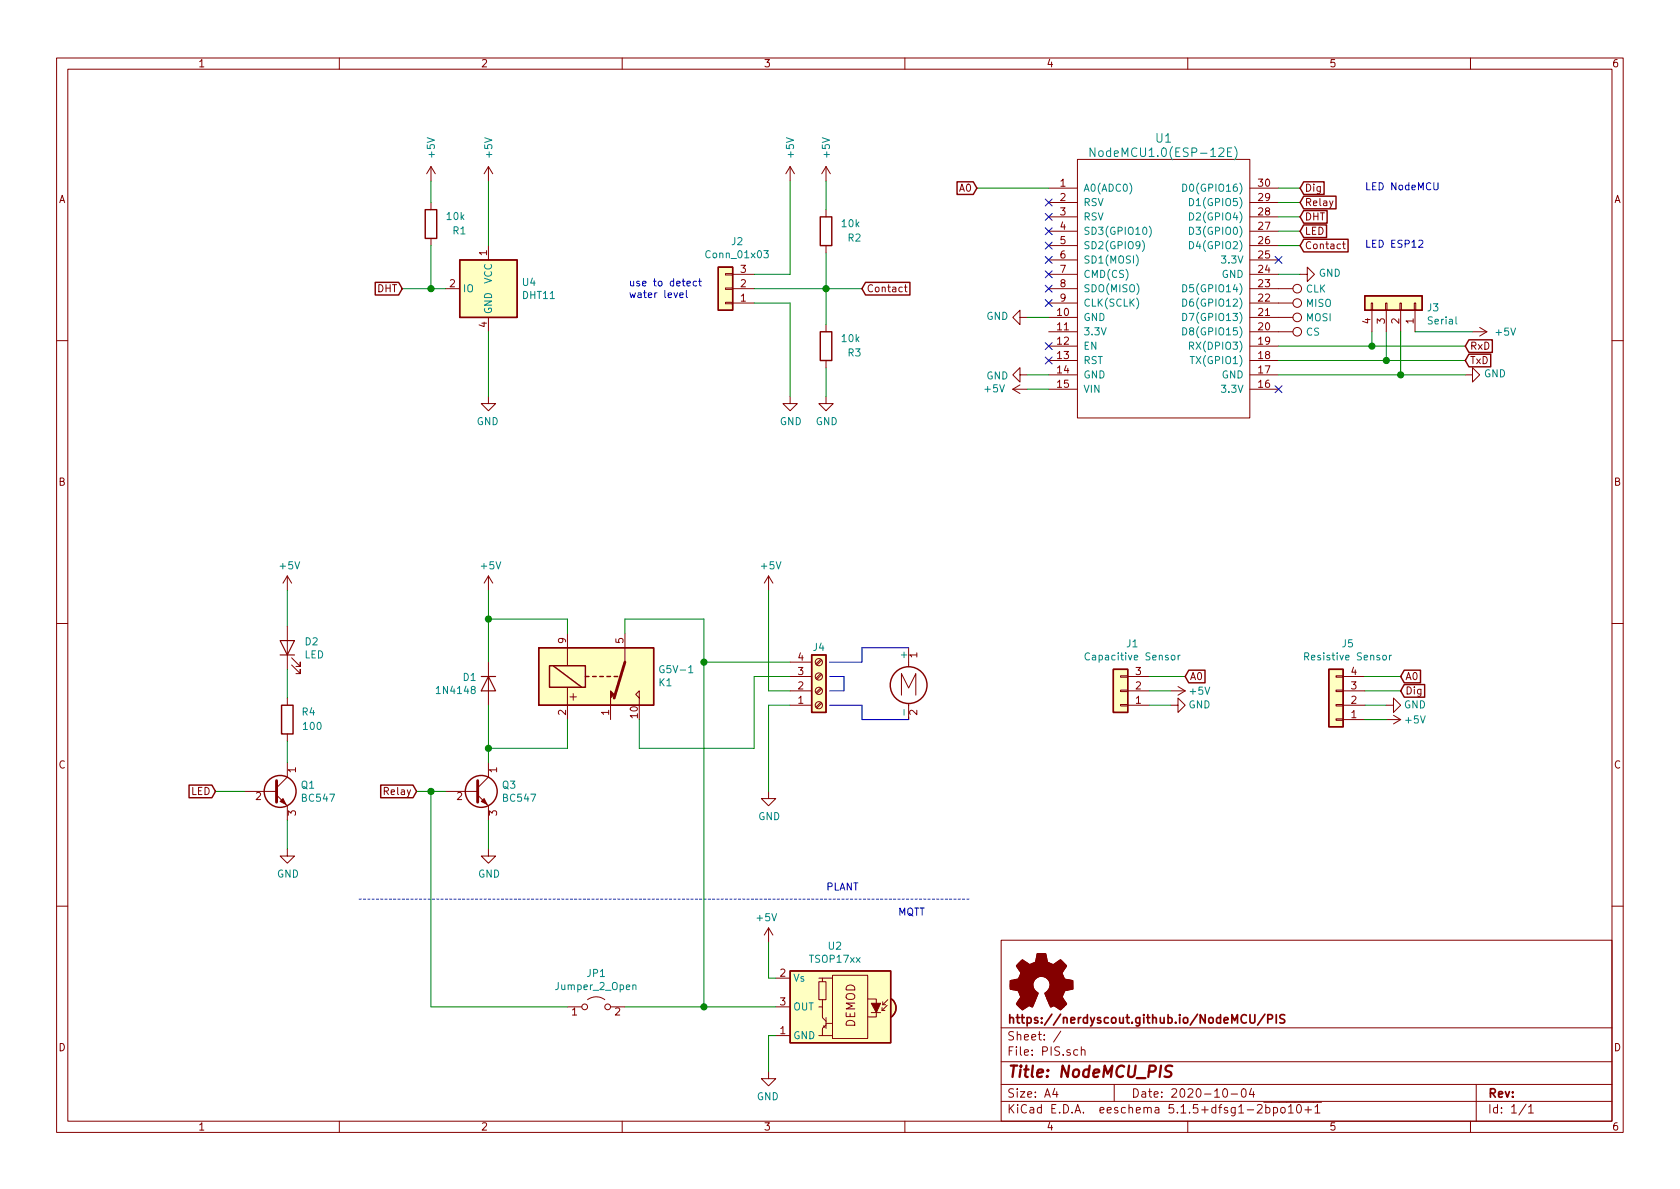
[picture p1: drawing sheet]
EESchema Schematic File Version 4
EELAYER 30 0
EELAYER END
$Descr A4 11693 8268
encoding utf-8
Sheet 1 1
Title "NodeMCU_PIS"
Date "2020-10-04"
Rev ""
Comp "https://nerdyscout.github.io/NodeMCU/PIS"
Comment1 ""
Comment2 ""
Comment3 ""
Comment4 ""
$EndDescr
$Comp
L power:GND #PWR0103
U 1 1
P 7150 2600
F 0 "#PWR0103" H 7150 2350 50  0001 C CNN
F 1 "GND" V 7155 2472 50  0000 R CNN
F 2 "" H 7150 2600 50  0001 C CNN
F 3 "" H 7150 2600 50  0001 C CNN
	1    7150 2600
	0    1    1    0   
$EndComp
$Comp
L power:GND #PWR0104
U 1 1
P 7150 2200
F 0 "#PWR0104" H 7150 1950 50  0001 C CNN
F 1 "GND" V 7155 2072 50  0000 R CNN
F 2 "" H 7150 2200 50  0001 C CNN
F 3 "" H 7150 2200 50  0001 C CNN
	1    7150 2200
	0    1    -1   0   
$EndComp
$Comp
L power:GND #PWR0106
U 1 1
P 9050 1900
F 0 "#PWR0106" H 9050 1650 50  0001 C CNN
F 1 "GND" V 9055 1772 50  0000 R CNN
F 2 "" H 9050 1900 50  0001 C CNN
F 3 "" H 9050 1900 50  0001 C CNN
	1    9050 1900
	0    -1   -1   0   
$EndComp
Wire Wire Line
	9050 1900 8900 1900
Wire Wire Line
	7300 2600 7150 2600
Wire Wire Line
	7300 2200 7150 2200
Wire Wire Line
	7150 2700 7300 2700
$Comp
L Graphic:Logo_Open_Hardware_Small LOGO1
U 1 1
P 7250 6850
F 0 "LOGO1" H 7250 7236 50  0001 C CNN
F 1 "Logo_Open_Hardware_Small" H 7250 7145 50  0001 C CNN
F 2 "Symbol:OSHW-Symbol_6.7x6mm_SilkScreen" H 7250 7144 50  0001 C CNN
F 3 "~" H 7250 6850 50  0001 C CNN
F 4 "dnp" H 7250 6850 50  0001 C CNN "Variant"
	1    7250 6850
	1    0    0    -1  
$EndComp
Text GLabel 6800 1300 0    50   Input ~ 0
A0
$Comp
L Sensor:DHT11 U4
U 1 1
P 3400 2000
F 0 "U4" H 3170 2046 50  0000 R CNN
F 1 "DHT11" H 3170 1955 50  0000 R CNN
F 2 "Connector_PinSocket_2.54mm:PinSocket_1x04_P2.54mm_Vertical" H 3550 2250 50  0001 C CNN
F 3 "http://akizukidenshi.com/download/ds/aosong/DHT11.pdf" H 3550 2250 50  0001 C CNN
F 4 "DigiKey" H 3400 2000 50  0001 C CNN "Distributor"
F 5 "1528-1228-ND" H 3400 2000 50  0001 C CNN "Part Number"
F 6 "+PIS,-IR" H 3400 2000 50  0001 C CNN "Variant"
	1    3400 2000
	-1   0    0    -1  
$EndComp
$Comp
L power:GND #PWR0122
U 1 1
P 3400 2750
F 0 "#PWR0122" H 3400 2500 50  0001 C CNN
F 1 "GND" H 3405 2577 50  0000 C CNN
F 2 "" H 3400 2750 50  0001 C CNN
F 3 "" H 3400 2750 50  0001 C CNN
	1    3400 2750
	-1   0    0    -1  
$EndComp
NoConn ~ 7300 2100
NoConn ~ 7300 2000
NoConn ~ 7300 1900
NoConn ~ 7300 1800
NoConn ~ 7300 1500
NoConn ~ 7300 1400
NoConn ~ 7300 2400
NoConn ~ 7300 2500
Text GLabel 2800 2000 0    50   Input ~ 0
DHT
$Comp
L power:+5V #PWR0123
U 1 1
P 3400 1250
F 0 "#PWR0123" H 3400 1100 50  0001 C CNN
F 1 "+5V" V 3400 1400 50  0000 L CNN
F 2 "" H 3400 1250 50  0001 C CNN
F 3 "" H 3400 1250 50  0001 C CNN
	1    3400 1250
	1    0    0    -1  
$EndComp
Text GLabel 9050 1500 2    50   Input ~ 0
DHT
Wire Wire Line
	6800 1300 7300 1300
Text GLabel 10200 2500 2    50   Input ~ 0
TxD
Text GLabel 10200 2400 2    50   Input ~ 0
RxD
Wire Wire Line
	9550 2300 9550 2400
Wire Wire Line
	9650 2300 9650 2500
Wire Wire Line
	8900 2600 9750 2600
Wire Wire Line
	9750 2300 9750 2600
Connection ~ 9750 2600
Wire Wire Line
	9750 2600 10200 2600
Wire Wire Line
	8900 2500 9650 2500
Wire Wire Line
	8900 2400 9550 2400
Connection ~ 9550 2400
Wire Wire Line
	9550 2400 10200 2400
Connection ~ 9650 2500
Wire Wire Line
	9650 2500 10200 2500
$Comp
L Device:R R1
U 1 1
P 3000 1550
F 0 "R1" H 2750 1600 50  0000 L CNN
F 1 "10k" H 2900 1500 50  0000 R CNN
F 2 "Resistor_THT:R_Axial_DIN0204_L3.6mm_D1.6mm_P7.62mm_Horizontal" V 2930 1550 50  0001 C CNN
F 3 "~" H 3000 1550 50  0001 C CNN
F 4 "+PIS,-IR" H 3000 1550 50  0001 C CNN "Variant"
	1    3000 1550
	-1   0    0    1   
$EndComp
$Comp
L power:+5V #PWR0107
U 1 1
P 3000 1250
F 0 "#PWR0107" H 3000 1100 50  0001 C CNN
F 1 "+5V" V 3000 1400 50  0000 L CNN
F 2 "" H 3000 1250 50  0001 C CNN
F 3 "" H 3000 1250 50  0001 C CNN
	1    3000 1250
	1    0    0    -1  
$EndComp
Wire Wire Line
	9050 1500 8900 1500
$Comp
L Connector_Generic:Conn_01x03 J1
U 1 1
P 7800 4800
F 0 "J1" H 7718 4475 50  0000 C CNN
F 1 "Capacitive Sensor" H 7718 4566 50  0000 C CNN
F 2 "Connector_PinHeader_2.54mm:PinHeader_1x03_P2.54mm_Vertical" H 7800 4800 50  0001 C CNN
F 3 "~" H 7800 4800 50  0001 C CNN
F 4 "+PIS,-IR" H 7800 4800 50  0001 C CNN "Variant"
	1    7800 4800
	-1   0    0    1   
$EndComp
$Comp
L ESP8266:NodeMCU_1.0_(ESP-12E) U1
U 1 1
P 8100 2000
F 0 "U1" H 8100 3050 60  0000 C CNN
F 1 "NodeMCU1.0(ESP-12E)" H 8100 2950 60  0000 C CNN
F 2 "Module:NodeMCU_Amica" H 8100 2981 60  0001 C CNN
F 3 "" H 7500 1150 60  0000 C CNN
	1    8100 2000
	1    0    0    -1  
$EndComp
Text GLabel 8250 4700 2    50   Input ~ 0
A0
Wire Wire Line
	8250 4700 8000 4700
$Comp
L power:GND #PWR0116
U 1 1
P 8150 4900
F 0 "#PWR0116" H 8150 4650 50  0001 C CNN
F 1 "GND" V 8150 4700 50  0000 C CNN
F 2 "" H 8150 4900 50  0001 C CNN
F 3 "" H 8150 4900 50  0001 C CNN
	1    8150 4900
	0    -1   -1   0   
$EndComp
$Comp
L power:+5V #PWR0117
U 1 1
P 8150 4800
F 0 "#PWR0117" H 8150 4650 50  0001 C CNN
F 1 "+5V" V 8150 5000 50  0000 C CNN
F 2 "" H 8150 4800 50  0001 C CNN
F 3 "" H 8150 4800 50  0001 C CNN
	1    8150 4800
	0    1    1    0   
$EndComp
Wire Wire Line
	8150 4800 8000 4800
Wire Wire Line
	3000 1250 3000 1400
$Comp
L Connector_Generic:Conn_01x04 J3
U 1 1
P 9750 2100
F 0 "J3" V 9714 2280 50  0000 L CNN
F 1 "Serial" V 9623 2280 50  0000 L CNN
F 2 "Connector_PinHeader_2.54mm:PinHeader_1x04_P2.54mm_Vertical" H 9750 2100 50  0001 C CNN
F 3 "~" H 9750 2100 50  0001 C CNN
F 4 "dnp" H 9750 2100 50  0001 C CNN "Variant"
	1    9750 2100
	0    1    -1   0   
$EndComp
Wire Wire Line
	10250 2300 9850 2300
$Comp
L Transistor_BJT:BC547 Q3
U 1 1
P 3300 5500
F 0 "Q3" H 3491 5546 50  0000 L CNN
F 1 "BC547" H 3491 5455 50  0000 L CNN
F 2 "Package_TO_SOT_THT:TO-92_Inline" H 3500 5425 50  0001 L CIN
F 3 "http://www.fairchildsemi.com/ds/BC/BC547.pdf" H 3300 5500 50  0001 L CNN
F 4 "DigiKey" H 3300 5500 50  0001 C CNN "Distributor"
F 5 "BC547-ND" H 3300 5500 50  0001 C CNN "Part Number"
F 6 "+PIS,-IR" H 3300 5500 50  0001 C CNN "Variant"
	1    3300 5500
	1    0    0    -1  
$EndComp
Text GLabel 2900 5500 0    50   Input ~ 0
Relay
$Comp
L power:+5V #PWR0114
U 1 1
P 3400 4100
F 0 "#PWR0114" H 3400 3950 50  0001 C CNN
F 1 "+5V" H 3415 4273 50  0000 C CNN
F 2 "" H 3400 4100 50  0001 C CNN
F 3 "" H 3400 4100 50  0001 C CNN
	1    3400 4100
	1    0    0    -1  
$EndComp
$Comp
L power:GND #PWR0120
U 1 1
P 3400 5900
F 0 "#PWR0120" H 3400 5650 50  0001 C CNN
F 1 "GND" H 3405 5727 50  0000 C CNN
F 2 "" H 3400 5900 50  0001 C CNN
F 3 "" H 3400 5900 50  0001 C CNN
	1    3400 5900
	1    0    0    -1  
$EndComp
$Comp
L Connector_Generic:Conn_01x03 J2
U 1 1
P 5050 2000
F 0 "J2" H 4968 1675 50  0000 C CNN
F 1 "Conn_01x03" H 4968 1766 50  0000 C CNN
F 2 "Connector_PinHeader_2.54mm:PinHeader_1x03_P2.54mm_Vertical" H 5050 2000 50  0001 C CNN
F 3 "~" H 5050 2000 50  0001 C CNN
F 4 "+PIS,-IR" H 5050 2000 50  0001 C CNN "Variant"
	1    5050 2000
	-1   0    0    1   
$EndComp
$Comp
L Device:R R2
U 1 1
P 5750 1600
F 0 "R2" H 5500 1650 50  0000 L CNN
F 1 "10k" H 5650 1550 50  0000 R CNN
F 2 "Resistor_THT:R_Axial_DIN0204_L3.6mm_D1.6mm_P7.62mm_Horizontal" V 5680 1600 50  0001 C CNN
F 3 "~" H 5750 1600 50  0001 C CNN
F 4 "+PIS,-IR" H 5750 1600 50  0001 C CNN "Variant"
	1    5750 1600
	-1   0    0    1   
$EndComp
$Comp
L Device:R R3
U 1 1
P 5750 2400
F 0 "R3" H 5500 2450 50  0000 L CNN
F 1 "10k" H 5650 2350 50  0000 R CNN
F 2 "Resistor_THT:R_Axial_DIN0204_L3.6mm_D1.6mm_P7.62mm_Horizontal" V 5680 2400 50  0001 C CNN
F 3 "~" H 5750 2400 50  0001 C CNN
F 4 "+PIS,-IR" H 5750 2400 50  0001 C CNN "Variant"
	1    5750 2400
	-1   0    0    1   
$EndComp
Wire Wire Line
	5250 2000 5750 2000
Wire Wire Line
	5750 2000 5750 2250
Wire Wire Line
	5750 1750 5750 2000
Connection ~ 5750 2000
$Comp
L power:+5V #PWR0125
U 1 1
P 7150 2700
F 0 "#PWR0125" H 7150 2550 50  0001 C CNN
F 1 "+5V" V 7150 2850 50  0000 L CNN
F 2 "" H 7150 2700 50  0001 C CNN
F 3 "" H 7150 2700 50  0001 C CNN
	1    7150 2700
	0    -1   -1   0   
$EndComp
$Comp
L power:+5V #PWR0126
U 1 1
P 10250 2300
F 0 "#PWR0126" H 10250 2150 50  0001 C CNN
F 1 "+5V" V 10250 2450 50  0000 L CNN
F 2 "" H 10250 2300 50  0001 C CNN
F 3 "" H 10250 2300 50  0001 C CNN
	1    10250 2300
	0    1    1    0   
$EndComp
$Comp
L power:+5V #PWR0127
U 1 1
P 5500 1250
F 0 "#PWR0127" H 5500 1100 50  0001 C CNN
F 1 "+5V" V 5500 1400 50  0000 L CNN
F 2 "" H 5500 1250 50  0001 C CNN
F 3 "" H 5500 1250 50  0001 C CNN
	1    5500 1250
	1    0    0    -1  
$EndComp
$Comp
L power:+5V #PWR0128
U 1 1
P 5750 1250
F 0 "#PWR0128" H 5750 1100 50  0001 C CNN
F 1 "+5V" V 5750 1400 50  0000 L CNN
F 2 "" H 5750 1250 50  0001 C CNN
F 3 "" H 5750 1250 50  0001 C CNN
	1    5750 1250
	1    0    0    -1  
$EndComp
Wire Wire Line
	5500 1250 5500 1900
Wire Wire Line
	5500 1900 5250 1900
Wire Wire Line
	5750 1250 5750 1450
$Comp
L power:GND #PWR0129
U 1 1
P 5750 2750
F 0 "#PWR0129" H 5750 2500 50  0001 C CNN
F 1 "GND" H 5755 2577 50  0000 C CNN
F 2 "" H 5750 2750 50  0001 C CNN
F 3 "" H 5750 2750 50  0001 C CNN
	1    5750 2750
	1    0    0    -1  
$EndComp
$Comp
L power:GND #PWR0130
U 1 1
P 5500 2750
F 0 "#PWR0130" H 5500 2500 50  0001 C CNN
F 1 "GND" H 5505 2577 50  0000 C CNN
F 2 "" H 5500 2750 50  0001 C CNN
F 3 "" H 5500 2750 50  0001 C CNN
	1    5500 2750
	1    0    0    -1  
$EndComp
Wire Wire Line
	5500 2750 5500 2100
Wire Wire Line
	5500 2100 5250 2100
Wire Wire Line
	5750 2750 5750 2550
Text GLabel 6000 2000 2    50   Input ~ 0
Contact
Wire Wire Line
	6000 2000 5750 2000
$Comp
L Relay:G5V-1 K1
U 1 1
P 4150 4700
F 0 "K1" H 4580 4746 50  0000 L CNN
F 1 "G5V-1" H 4580 4655 50  0000 L CNN
F 2 "Relay_THT:Relay_SPDT_Omron_G5V-1" H 5280 4670 50  0001 C CNN
F 3 "http://omronfs.omron.com/en_US/ecb/products/pdf/en-g5v_1.pdf" H 4150 4700 50  0001 C CNN
F 4 "+PIS,-IR" H 4150 4700 50  0001 C CNN "Variant"
	1    4150 4700
	1    0    0    1   
$EndComp
$Comp
L Diode:1N4148 D1
U 1 1
P 3400 4750
F 0 "D1" V 3354 4829 50  0000 L CNN
F 1 "1N4148" V 3445 4829 50  0000 L CNN
F 2 "Diode_THT:D_DO-35_SOD27_P7.62mm_Horizontal" H 3400 4575 50  0001 C CNN
F 3 "http://www.nxp.com/documents/data_sheet/1N4148_1N4448.pdf" H 3400 4750 50  0001 C CNN
F 4 "+PIS,-IR" H 3400 4750 50  0001 C CNN "Variant"
	1    3400 4750
	0    -1   1    0   
$EndComp
$Comp
L Graphic:Logo_Open_Hardware_Small LOGO2
U 1 1
P 7250 6850
F 0 "LOGO2" H 7250 7236 50  0001 C CNN
F 1 "Logo_Open_Hardware_Small" H 7250 7145 50  0001 C CNN
F 2 "Symbol:KiCad-Logo_6mm_SilkScreen" H 7250 7144 50  0001 C CNN
F 3 "~" H 7250 6850 50  0001 C CNN
F 4 "dnp" H 7250 6850 50  0001 C CNN "Variant"
	1    7250 6850
	1    0    0    -1  
$EndComp
NoConn ~ 7300 1600
NoConn ~ 7300 1700
$Comp
L power:+5V #PWR0113
U 1 1
P 2000 4100
F 0 "#PWR0113" H 2000 3950 50  0001 C CNN
F 1 "+5V" H 2015 4273 50  0000 C CNN
F 2 "" H 2000 4100 50  0001 C CNN
F 3 "" H 2000 4100 50  0001 C CNN
	1    2000 4100
	1    0    0    -1  
$EndComp
$Comp
L power:GND #PWR0115
U 1 1
P 2000 5900
F 0 "#PWR0115" H 2000 5650 50  0001 C CNN
F 1 "GND" H 2005 5727 50  0000 C CNN
F 2 "" H 2000 5900 50  0001 C CNN
F 3 "" H 2000 5900 50  0001 C CNN
	1    2000 5900
	1    0    0    -1  
$EndComp
$Comp
L Device:LED D2
U 1 1
P 2000 4500
F 0 "D2" V 2039 4383 50  0000 R CNN
F 1 "LED" V 1948 4383 50  0000 R CNN
F 2 "LED_THT:LED_D5.0mm" H 2000 4500 50  0001 C CNN
F 3 "~" H 2000 4500 50  0001 C CNN
	1    2000 4500
	0    -1   -1   0   
$EndComp
Wire Wire Line
	1500 5500 1700 5500
Text GLabel 1500 5500 0    50   Input ~ 0
LED
$Comp
L Transistor_BJT:BC547 Q1
U 1 1
P 1900 5500
F 0 "Q1" H 2091 5546 50  0000 L CNN
F 1 "BC547" H 2091 5455 50  0000 L CNN
F 2 "Package_TO_SOT_THT:TO-92_Inline" H 2100 5425 50  0001 L CIN
F 3 "http://www.fairchildsemi.com/ds/BC/BC547.pdf" H 1900 5500 50  0001 L CNN
F 4 "DigiKey" H 1900 5500 50  0001 C CNN "Distributor"
F 5 "BC547-ND" H 1900 5500 50  0001 C CNN "Part Number"
	1    1900 5500
	1    0    0    -1  
$EndComp
Text GLabel 9050 1600 2    50   Input ~ 0
LED
$Comp
L power:GND #PWR0112
U 1 1
P 10200 2600
F 0 "#PWR0112" H 10200 2350 50  0001 C CNN
F 1 "GND" V 10205 2472 50  0000 R CNN
F 2 "" H 10200 2600 50  0001 C CNN
F 3 "" H 10200 2600 50  0001 C CNN
	1    10200 2600
	0    -1   -1   0   
$EndComp
Text GLabel 9050 1400 2    50   Input ~ 0
Relay
$Comp
L Connector:TestPoint TP1
U 1 1
P 8900 2000
F 0 "TP1" V 8854 2188 50  0001 L CNN
F 1 "CLK" V 8900 2188 50  0000 L CNN
F 2 "TestPoint:TestPoint_Pad_D1.5mm" H 9100 2000 50  0001 C CNN
F 3 "~" H 9100 2000 50  0001 C CNN
F 4 "dnp" H 8900 2000 50  0001 C CNN "Variant"
	1    8900 2000
	0    1    1    0   
$EndComp
$Comp
L Connector:TestPoint TP2
U 1 1
P 8900 2100
F 0 "TP2" V 8854 2288 50  0001 L CNN
F 1 "MISO" V 8900 2288 50  0000 L CNN
F 2 "TestPoint:TestPoint_Pad_D1.5mm" H 9100 2100 50  0001 C CNN
F 3 "~" H 9100 2100 50  0001 C CNN
F 4 "dnp" H 8900 2100 50  0001 C CNN "Variant"
	1    8900 2100
	0    1    1    0   
$EndComp
$Comp
L Connector:TestPoint TP3
U 1 1
P 8900 2200
F 0 "TP3" V 8854 2388 50  0001 L CNN
F 1 "MOSI" V 8900 2388 50  0000 L CNN
F 2 "TestPoint:TestPoint_Pad_D1.5mm" H 9100 2200 50  0001 C CNN
F 3 "~" H 9100 2200 50  0001 C CNN
F 4 "dnp" H 8900 2200 50  0001 C CNN "Variant"
	1    8900 2200
	0    1    1    0   
$EndComp
$Comp
L Connector:TestPoint TP4
U 1 1
P 8900 2300
F 0 "TP4" V 8854 2488 50  0001 L CNN
F 1 "CS" V 8900 2488 50  0000 L CNN
F 2 "TestPoint:TestPoint_Pad_D1.5mm" H 9100 2300 50  0001 C CNN
F 3 "~" H 9100 2300 50  0001 C CNN
F 4 "dnp" H 8900 2300 50  0001 C CNN "Variant"
	1    8900 2300
	0    1    1    0   
$EndComp
$Comp
L Device:R R4
U 1 1
P 2000 5000
F 0 "R4" H 1800 4950 50  0000 L CNN
F 1 "100" H 1900 5050 50  0000 R CNN
F 2 "Resistor_THT:R_Axial_DIN0204_L3.6mm_D1.6mm_P7.62mm_Horizontal" V 1930 5000 50  0001 C CNN
F 3 "~" H 2000 5000 50  0001 C CNN
	1    2000 5000
	-1   0    0    1   
$EndComp
Wire Wire Line
	2000 4100 2000 4350
Wire Wire Line
	2000 4650 2000 4850
Wire Wire Line
	2000 5150 2000 5300
$Comp
L Connector:Screw_Terminal_01x04 J4
U 1 1
P 5700 4800
F 0 "J4" H 5700 4500 50  0000 C CNN
F 1 "Screw_Terminal_01x04" V 5850 4800 50  0001 C CNN
F 2 "TerminalBlock_TE-Connectivity:TerminalBlock_TE_282834-4_1x04_P2.54mm_Horizontal" H 5700 4800 50  0001 C CNN
F 3 "~" H 5700 4800 50  0001 C CNN
F 4 "+PIS,-IR" H 5700 4800 50  0001 C CNN "Variant"
	1    5700 4800
	1    0    0    1   
$EndComp
Wire Wire Line
	3400 4100 3400 4300
Wire Wire Line
	3950 4300 3400 4300
Connection ~ 3400 4300
Wire Wire Line
	3400 4300 3400 4600
Wire Wire Line
	3400 5900 3400 5700
Wire Wire Line
	4900 4300 4350 4300
$Comp
L power:GND #PWR0101
U 1 1
P 5350 5500
F 0 "#PWR0101" H 5350 5250 50  0001 C CNN
F 1 "GND" H 5355 5327 50  0000 C CNN
F 2 "" H 5350 5500 50  0001 C CNN
F 3 "" H 5350 5500 50  0001 C CNN
	1    5350 5500
	1    0    0    -1  
$EndComp
Wire Wire Line
	9050 1600 8900 1600
Text GLabel 9050 1700 2    50   Input ~ 0
Contact
NoConn ~ 8900 1800
NoConn ~ 8900 2700
Wire Wire Line
	9050 1400 8900 1400
Wire Wire Line
	9050 1700 8900 1700
Text Notes 9500 1325 0    50   ~ 0
LED NodeMCU
Text Notes 9500 1725 0    50   ~ 0
LED ESP12
Wire Wire Line
	2800 2000 3000 2000
Wire Wire Line
	3400 1250 3400 1700
Wire Wire Line
	3000 1700 3000 2000
Connection ~ 3000 2000
Wire Wire Line
	3000 2000 3100 2000
Wire Wire Line
	3400 2300 3400 2750
Wire Wire Line
	2000 5900 2000 5700
Wire Wire Line
	8150 4900 8000 4900
Text GLabel 9750 4700 2    50   Input ~ 0
A0
Wire Wire Line
	9750 4700 9500 4700
$Comp
L power:GND #PWR0105
U 1 1
P 9650 4900
F 0 "#PWR0105" H 9650 4650 50  0001 C CNN
F 1 "GND" V 9650 4700 50  0000 C CNN
F 2 "" H 9650 4900 50  0001 C CNN
F 3 "" H 9650 4900 50  0001 C CNN
	1    9650 4900
	0    -1   -1   0   
$EndComp
$Comp
L power:+5V #PWR0108
U 1 1
P 9650 5000
F 0 "#PWR0108" H 9650 4850 50  0001 C CNN
F 1 "+5V" V 9650 5200 50  0000 C CNN
F 2 "" H 9650 5000 50  0001 C CNN
F 3 "" H 9650 5000 50  0001 C CNN
	1    9650 5000
	0    1    1    0   
$EndComp
Wire Wire Line
	9650 5000 9500 5000
Wire Wire Line
	9650 4900 9500 4900
$Comp
L Connector_Generic:Conn_01x04 J5
U 1 1
P 9300 4900
F 0 "J5" H 9218 4475 50  0000 C CNN
F 1 "Resistive Sensor" H 9218 4566 50  0000 C CNN
F 2 "Connector_PinHeader_2.54mm:PinHeader_1x04_P2.54mm_Vertical" H 9300 4900 50  0001 C CNN
F 3 "~" H 9300 4900 50  0001 C CNN
F 4 "+PIS,-IR" H 9300 4900 50  0001 C CNN "Variant"
	1    9300 4900
	-1   0    0    1   
$EndComp
Text GLabel 9050 1300 2    50   Input ~ 0
Dig
Wire Wire Line
	9050 1300 8900 1300
Text GLabel 9750 4800 2    50   Input ~ 0
Dig
Wire Wire Line
	9750 4800 9500 4800
$Comp
L Interface_Optical:TSOP17xx U2
U 1 1
P 5800 7000
F 0 "U2" H 5788 7425 50  0000 C CNN
F 1 "TSOP17xx" H 5788 7334 50  0000 C CNN
F 2 "OptoDevice:Vishay_CAST-3Pin" H 5750 6625 50  0001 C CNN
F 3 "http://www.micropik.com/PDF/tsop17xx.pdf" H 6450 7300 50  0001 C CNN
F 4 "+IR,-PIS" H 5800 7000 50  0001 C CNN "Variant"
	1    5800 7000
	-1   0    0    -1  
$EndComp
$Comp
L power:GND #PWR0109
U 1 1
P 5350 7450
F 0 "#PWR0109" H 5350 7200 50  0001 C CNN
F 1 "GND" H 5355 7277 50  0000 C CNN
F 2 "" H 5350 7450 50  0001 C CNN
F 3 "" H 5350 7450 50  0001 C CNN
	1    5350 7450
	-1   0    0    -1  
$EndComp
$Comp
L power:+5V #PWR0110
U 1 1
P 5350 6550
F 0 "#PWR0110" H 5350 6400 50  0001 C CNN
F 1 "+5V" H 5365 6723 50  0000 C CNN
F 2 "" H 5350 6550 50  0001 C CNN
F 3 "" H 5350 6550 50  0001 C CNN
	1    5350 6550
	-1   0    0    -1  
$EndComp
Wire Wire Line
	4900 4600 4900 4300
Wire Wire Line
	5500 4700 5250 4700
$Comp
L Jumper:Jumper_2_Open JP1
U 1 1
P 4150 7000
F 0 "JP1" H 4150 7235 50  0000 C CNN
F 1 "Jumper_2_Open" H 4150 7144 50  0000 C CNN
F 2 "Jumper:SolderJumper-2_P1.3mm_Open_Pad1.0x1.5mm" H 4150 7000 50  0001 C CNN
F 3 "~" H 4150 7000 50  0001 C CNN
F 4 "dnp" H 4150 7000 50  0001 C CNN "Variant"
	1    4150 7000
	1    0    0    -1  
$EndComp
Wire Wire Line
	5400 6800 5350 6800
Wire Wire Line
	5350 6800 5350 6550
Wire Wire Line
	5350 7450 5350 7200
Wire Wire Line
	5350 7200 5400 7200
Wire Wire Line
	5350 4100 5350 4800
$Comp
L power:+5V #PWR0102
U 1 1
P 5350 4100
F 0 "#PWR0102" H 5350 3950 50  0001 C CNN
F 1 "+5V" H 5365 4273 50  0000 C CNN
F 2 "" H 5350 4100 50  0001 C CNN
F 3 "" H 5350 4100 50  0001 C CNN
	1    5350 4100
	1    0    0    -1  
$EndComp
Wire Wire Line
	5350 4800 5500 4800
Wire Wire Line
	5350 4900 5500 4900
Wire Wire Line
	5350 5500 5350 4900
Wire Wire Line
	5250 4700 5250 5200
Wire Wire Line
	4450 5200 5250 5200
Wire Wire Line
	4350 7000 4900 7000
Wire Wire Line
	4900 4600 5500 4600
Wire Wire Line
	3000 7000 3950 7000
Connection ~ 4900 7000
Wire Wire Line
	4900 7000 5400 7000
Wire Wire Line
	3400 4900 3400 5200
Wire Wire Line
	3950 5000 3950 5200
Wire Wire Line
	3950 5200 3400 5200
Connection ~ 3400 5200
Wire Wire Line
	3400 5200 3400 5300
Wire Wire Line
	3950 4400 3950 4300
Wire Wire Line
	4350 4400 4350 4300
Wire Wire Line
	4450 5000 4450 5200
Wire Notes Line
	2500 6250 6750 6250
Wire Wire Line
	2900 5500 3000 5500
Wire Wire Line
	3000 5500 3000 7000
Connection ~ 3000 5500
Wire Wire Line
	3000 5500 3100 5500
Wire Wire Line
	4900 4600 4900 7000
Connection ~ 4900 4600
Text Notes 5750 6200 0    50   ~ 0
PLANT
Text Notes 6250 6375 0    50   ~ 0
MQTT
Text Notes 4375 2075 0    50   ~ 0
use to detect \nwater level
$Comp
L Motor:Motor_DC #M1
U 1 1
P 6325 4700
F 0 "#M1" H 6150 4700 50  0001 R CNN
F 1 "Motor_DC" H 6150 4650 50  0001 R CNN
F 2 "" H 6325 4610 50  0001 C CNN
F 3 "~" H 6325 4610 50  0001 C CNN
F 4 "PLANT" H 6325 4700 50  0001 C CNN "Variant"
	1    6325 4700
	1    0    0    -1  
$EndComp
Wire Notes Line style solid
	6325 5000 6000 5000
Wire Notes Line style solid
	6000 5000 6000 4900
Wire Notes Line style solid
	6000 4900 5775 4900
Wire Notes Line style solid
	5775 4600 6000 4600
Wire Notes Line style solid
	6000 4600 6000 4500
Wire Notes Line style solid
	6000 4500 6325 4500
Wire Notes Line style solid
	5775 4800 5875 4800
Wire Notes Line style solid
	5875 4800 5875 4700
Wire Notes Line style solid
	5875 4700 5775 4700
$EndSCHEMATC
